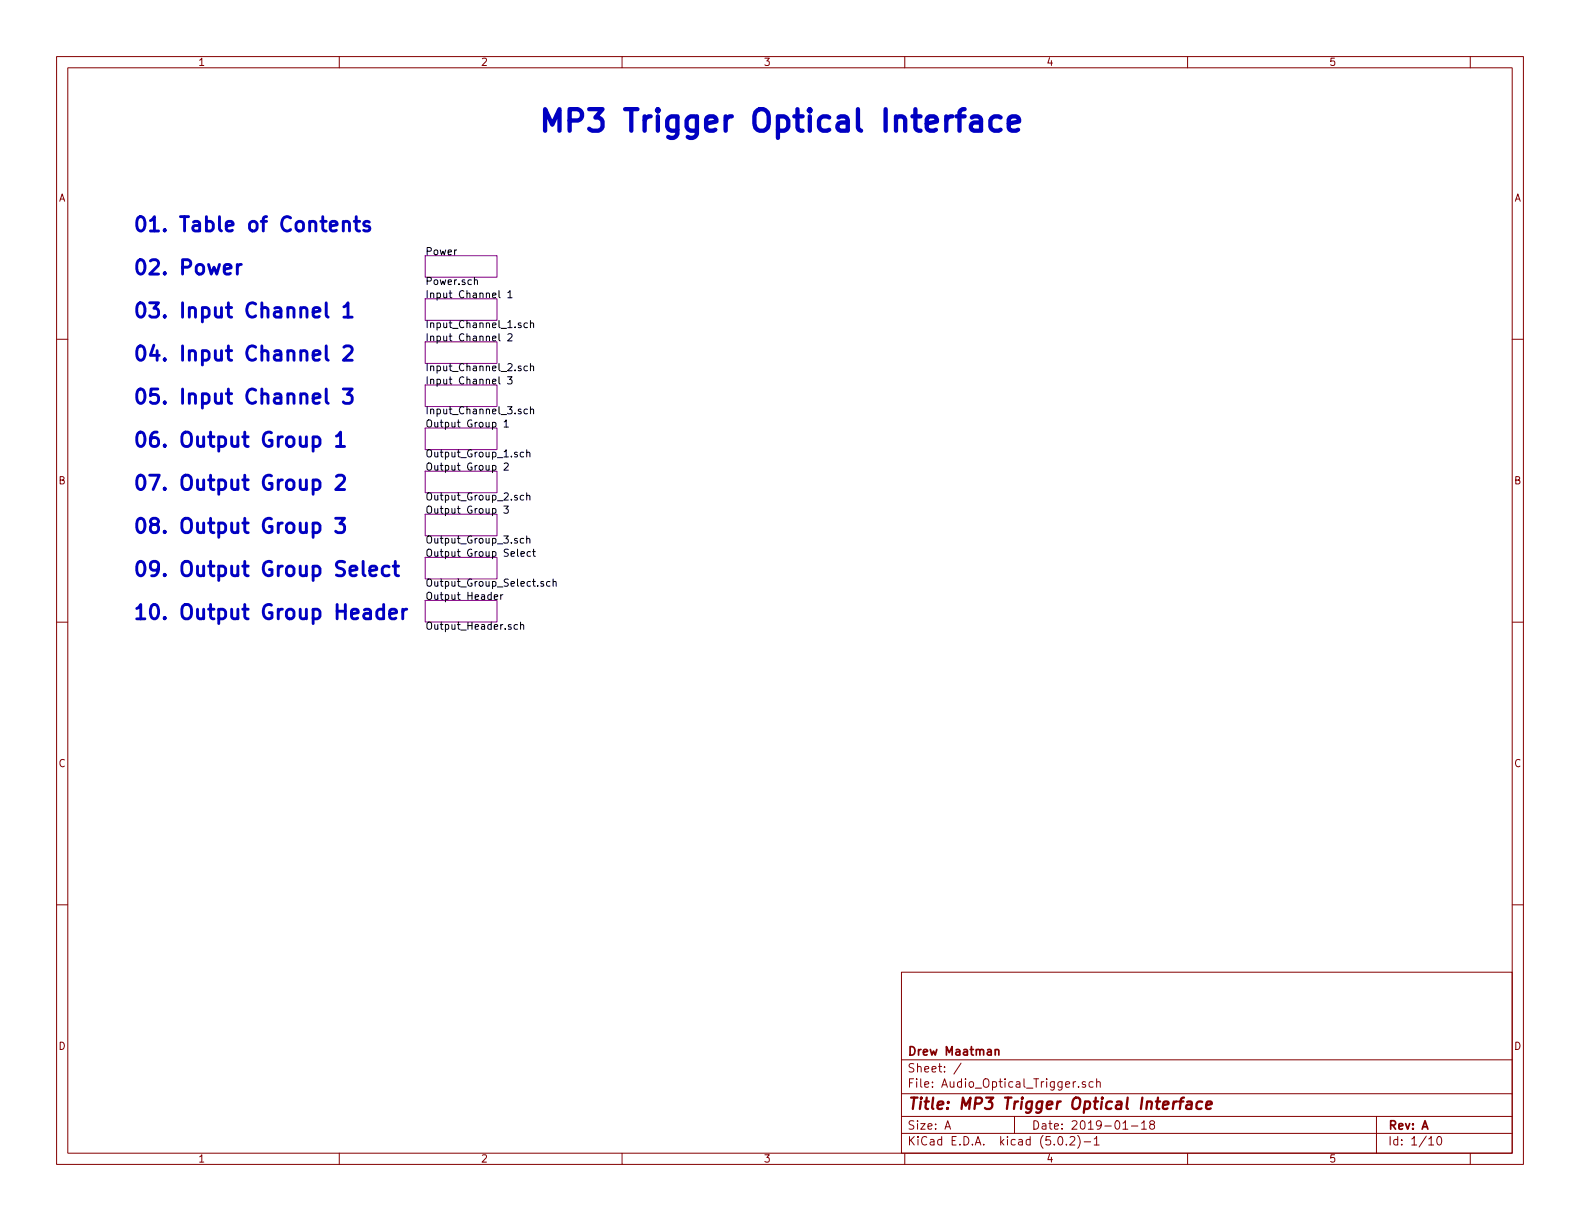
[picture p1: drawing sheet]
<svg xmlns="http://www.w3.org/2000/svg" width="279mm" height="216mm" viewBox="0 0 279 216" stroke-linecap="round" stroke-linejoin="round" font-family="sans-serif">
<g fill="none" stroke="#840000" stroke-width=".18">
<path d="M10 10h259.4v195.9h-259.4zM12 12h255.4v191.9h-255.4zM60 10v2M110 10v2M160 10v2M210 10v2M260 10v2M10 60h2M267.4 60h2M10 110h2M267.4 110h2M10 160h2"/>
<path d="M267.4 160h2M159.4 171.9h108v32h-108zM159.4 197.4h108M159.4 193.4h108M159.4 187.4h108M167.1 199.7l.5-1.5 .5 1.5M167.2 199.2h.8M170 188l-1.3 1.9M179.4 197.4v3M190.2 191.3l-.4 .2M190.7 192.1v.2M191.9 191.3h-.3l-.2 .2v.2l.5 .1v.4h-.5"/>
<path d="M193.3 191.3h-.4l-.3 .2 .1 .7h.6M193.9 191.4l.3-.1h.3l.1 1M193.9 190.8v1.5M198.6 199.7h.8M200.1 199.1h1.1M201.9 198.6l.4-.4v1.5M201.9 199.7h.8M203.6 198.8l-.3-.3 .1-.2 .2-.1h.4l.2 .3-.1 .2-.6 .2a.48 .48 0 0 0-.1 .6l.2 .2 .5-.2a.48 .48 0 0 0-.1-.6l-.1-.1M243.4 197.4v6.5M60 203.9v2M110 203.9v2M159.4 200.4h108"/>
<path d="M160 203.9v2M187.2 201.1l.4-.1a.94 .94 0 0 1 0 1.5 .79 .79 0 0 1-.4-1.4zM188.6 202.3v.2M189.2 201.1l.2-.1h.4l.2 .1 .1 .3-.1 .2-.8 .9h.9M190.6 200.8a1.71 1.71 0 0 1 0 2.2M191.7 201.9h1.2M193.5 201.4l.4-.4v1.5M193.5 202.5h.9M210 203.9v2M252.7 201.4l.4-.4v1.5M252.7 202.5h.8M254.3 201h.3a.94 .94 0 0 1 0 1.5 .8 .8 0 0 1-.6-.7 .8 .8 0 0 1 .3-.8z"/>
<path d="M260 203.9v2"/>
</g>
<path d="M208.1 194.8a.54 .54 0 0 0-.6 .3M208.5 194.8h.8M209.4 194.1l-.4 .1-.2 .2-.2 1.7M209.9 194.8h.8l-.1 1.3M210.7 195.2l-.6 .1a.4 .4 0 0 0-.4 .4 .4 .4 0 0 0 .3 .4l.6-.1M212.6 194.8a.68 .68 0 0 0-1 .3v.8l.3 .2 .6-.1M213.3 195.4l1-.2-.1-.4h-.7l-.2 1 .2 .3 .6-.1" fill="none" stroke="#840000" stroke-width=".41"/>
<path d="M176 185.7l.2-.1h.4v1M176 185.6v1" fill="none" stroke="#840000" stroke-width=".3"/>
<path d="M75.2 45.2h12.7v3.8h-12.7zM75.2 52.8h12.7v3.8h-12.7zM75.2 60.5h12.7v3.8h-12.7zM75.2 68.1h12.7v3.8h-12.7zM75.2 75.7h12.7v3.8h-12.7zM75.2 83.3h12.7v3.8h-12.7zM75.2 90.9h12.7v3.8h-12.7zM75.2 98.6h12.7v3.8h-12.7zM75.2 106.2h12.7v3.8h-12.7z" fill="none" stroke="#840084" stroke-width=".18"/>
<g fill="none" stroke="#000" stroke-width=".18">
<path d="M83.9 49.6l.2-.1h.3v.8M88.2 51.4v1.1l.2 .2M88.2 59v1.1l.2 .2M89.8 51.7l.4-.3v1.3M89.8 59.1l.5-.1 .2 .1 .1 .3-.1 .2-.7 .7h.8M89.8 52.7h.8M93.3 57.2l-.4-.1-.2 .2 .1 .6h.5M93.8 57.2l.2-.1 .3 .1 .1 .7M93.8 56.7v1.2M87.1 74.7h.4l.2 .2-.1 .6h-.5M88.2 66.6v1.1l.2 .2M89.2 74.6l.3-.4v1.3"/>
<path d="M89.2 75.5h.7M89.8 66.6h.8l-.5 .5 .4 .1v.6l-.2 .1-.5-.1M93.1 79.5v1.3M93.3 64.8l-.4-.1-.2 .2 .1 .6h.5M93.3 72.4l-.4-.1-.2 .3 .1 .5h.5M93.8 64.8l.2-.1 .3 .1 .1 .8M93.8 72.5l.2-.2 .3 .1 .1 .8M93.8 64.3v1.3M93.8 71.9v1.3M89.1 89.5h.8l-.4 .5 .3 .1 .1 .4-.3 .3-.5-.2M89.2 82l.4-.1 .3 .3-.8 .9h.8M92.1 97.9l.6-.1v-.2l-.4-.1-.2 .2 .1 .6h.5"/>
<path d="M92.6 80h-.3l-.3 .2 .1 .5h.5M92.6 87.6h-.3l-.3 .2 .1 .6h.5M92.6 95.3l-.3-.1-.3 .2 .1 .6h.5M93.1 80.1l.2-.1h.3l.1 .8M93.1 87.7l.2-.1h.3l.1 .8M93.1 95.3l.2-.1 .3 .1 .1 .7M93.1 87.1v1.3M93.1 94.8v1.2M93.8 97.6l-.4-.1-.2 .3 .1 .5h.5M94.2 97.5h.5M94.4 97.1v1.1l.3 .2M87.4 105.6l.6-.1v-.3h-.4l-.2 .1 .1 .6h.5"/>
<path d="M88.5 105.2v.8M88.9 105.2l-.4 .2M91.5 110.5l-.3-.1-.3 .3 .1 .5h.5M92 110.6l.3-.2 .2 .1 .1 .8M92 110v1.3M96.1 102.9l-.3-.1-.2 .2 .1 .2 .4 .1v.3h-.5M97.3 102.9l-.4-.1-.3 .2 .2 .6h.5M97.8 102.9l.2-.1 .3 .1v.8M97.8 102.4v1.3"/>
</g>
<g fill="none" stroke="#0000c2" stroke-width=".51">
<path d="M60.7 39.4a.63 .63 0 0 1 1.1 .1v1.3M60.7 39.1v1.7M62.6 39.1h1M63 38.3v2.2l.1 .2 .5 .1M65.3 39.3a.62 .62 0 0 0-1 .2l.1 .4 .6 .1 .3 .1 .1 .3-.1 .3-.3 .1-.7-.1M42 46.8v1.7M42.7 46.8a.64 .64 0 0 0-.7 .4M55.4 55.2l1.2-.2-.1-.5-.8-.1-.3 .3v1l.1 .3 .2 .1 .8-.1M57.7 53.5v2.2l.1 .3 .2 .1M60.8 54.3l.3-.1 .4-.7v2.6M60.8 56.1h1.5M55.4 77.4l.7-.2 .5 .5v.8l-.3 .3-.2 .1-.7-.1"/>
<path d="M57.7 61.2v2.1l.1 .3 .2 .1M57.7 68.8v2.1l.1 .3 .2 .1M59.5 77.1l.2-.1 .5-.6v2.5M59.5 78.9h1.4M60.7 68.8h1.6l-.9 .9a.73 .73 0 0 1 .9 .5v.6l-.3 .4-.2 .1h-.7l-.4-.2M60.8 61.4l.4-.2h.6a.63 .63 0 0 1 .5 .7l-.1 .4-1.5 1.4h1.6M55.4 85l.7-.1 .5 .4v.8l-.3 .3-.2 .2-.7-.2M55.4 92.6l.7-.1 .5 .5v.7l-.3 .4-.2 .1-.7-.1M59.4 91.6h1.5l-.8 1a.68 .68 0 0 1 .8 .5v.6l-.2 .4-.2 .1h-.8l-.3-.3M59.5 84.3l.3-.3h.7a.64 .64 0 0 1 .4 .7l-.1 .4-1.4 1.5h1.5M69.9 99.3v2.1l.1 .3 .5 .1M65.4 100.9l1.2-.2-.1-.5-.7-.1-.4 .4v.9l.1 .3 .3 .1 .7-.1"/>
<path d="M67.8 107.8l-.7-.1-.2 .1-.3 .4v.7l.3 .4 .2 .1 .7-.1M67.8 106.9v2.5M68.8 100.2l-.7-.1-.5 .5v.7l.2 .4 .3 .1 .7-.1M68.9 108.6l1.2-.3-.1-.5-.7-.1-.4 .4v.9l.1 .3 .3 .1 .7-.1M69.5 100.1h1M71.2 107.7v1.7M71.9 107.7a.64 .64 0 0 0-.7 .5"/>
</g>
<path d="M170.6 19.3h-.4l-.3 .2-.2 .4v3.2M169.1 20.6h1.5M171.9 20.8l.3-.2h.7l.4 .2 .2 .3v2M173.5 21.5l-.4 .2h-.9a.75 .75 0 0 0-.5 .7 .75 .75 0 0 0 .5 .7h.9l.4-.2M176.9 20.8l-.3-.2h-.8l-.5 .4-.2 .3v1.1l.4 .5 .3 .2h.8l.3-.2M178.4 21.8l1.8-.3-.2-.7-.3-.2h-.8l-.3 .2-.2 .3v1.5l.2 .3 .3 .2h.8l.3-.2" fill="none" stroke="#0000c2" stroke-width=".76"/>
<text font-size="5.3" fill="#0000c2" x="95" y="23.3">MP3 Trigger Optical Interface</text>
<g font-size="3.5" fill="#0000c2">
<text x="23.4" y="41">01. Table of Contents</text>
<text x="23.4" y="48.6">02. Power</text>
<text x="23.4" y="56.2">03. Input Channel 1</text>
<text x="23.4" y="63.8">04. Input Channel 2</text>
<text x="23.4" y="71.5">05. Input Channel 3</text>
<text x="23.4" y="79.1">06. Output Group 1</text>
<text x="23.4" y="86.7">07. Output Group 2</text>
<text x="23.4" y="94.3">08. Output Group 3</text>
<text x="23.4" y="101.9">09. Output Group Select</text>
<text x="23.4" y="109.6">10. Output Group Header</text>
</g>
<text font-size="2.8" fill="#840000" x="160.4" y="196.2">Title: MP3 Trigger Optical Interface</text>
<g font-size="2.1" fill="#840000">
<text x="160.4" y="189.6">Sheet: /</text>
<text x="160.4" y="186.6">Drew Maatman</text>
<text x="160.4" y="192.3">File: Audio_Optical_Trigger.sch</text>
<text x="160.4" y="202.5">KiCad E.D.A. kicad (5.0.2)-1</text>
<text x="160.4" y="199.7">Size: A</text>
<text x="182.4" y="199.7">Date: 2019-01-18</text>
<text x="245.4" y="199.7">Rev: A</text>
<text x="245.4" y="202.5">Id: 1/10</text>
</g>
<g font-size="1.8" fill="#840000">
<text x="35" y="11.6">1</text>
<text x="85" y="11.6">2</text>
<text x="135" y="11.6">3</text>
<text x="185" y="11.6">4</text>
<text x="235" y="11.6">5</text>
<text x="10.4" y="35.6">A</text>
<text x="267.8" y="35.6">A</text>
<text x="10.4" y="85.6">B</text>
<text x="267.8" y="85.6">B</text>
<text x="10.4" y="135.6">C</text>
<text x="267.8" y="135.6">C</text>
<text x="10.4" y="185.6">D</text>
<text x="267.8" y="185.6">D</text>
<text x="35" y="205.5">1</text>
<text x="85" y="205.5">2</text>
<text x="135" y="205.5">3</text>
<text x="185" y="205.5">4</text>
<text x="235" y="205.5">5</text>
</g>
<g font-size="1.8">
<text x="75.2" y="45.1">Power</text>
<text x="75.2" y="50.4">Power.sch</text>
<text x="75.2" y="52.7">Input Channel 1</text>
<text x="75.2" y="58">Input_Channel_1.sch</text>
<text x="75.2" y="60.4">Input Channel 2</text>
<text x="75.2" y="65.6">Input_Channel_2.sch</text>
<text x="75.2" y="68">Input Channel 3</text>
<text x="75.2" y="73.3">Input_Channel_3.sch</text>
<text x="75.2" y="75.6">Output Group 1</text>
<text x="75.2" y="80.9">Output_Group_1.sch</text>
<text x="75.2" y="83.2">Output Group 2</text>
<text x="75.2" y="88.5">Output_Group_2.sch</text>
<text x="75.2" y="90.8">Output Group 3</text>
<text x="75.2" y="96.1">Output_Group_3.sch</text>
<text x="75.2" y="98.5">Output Group Select</text>
<text x="75.2" y="103.7">Output_Group_Select.sch</text>
<text x="75.2" y="106.1">Output Header</text>
<text x="75.2" y="111.4">Output_Header.sch</text>
</g>
</svg>
